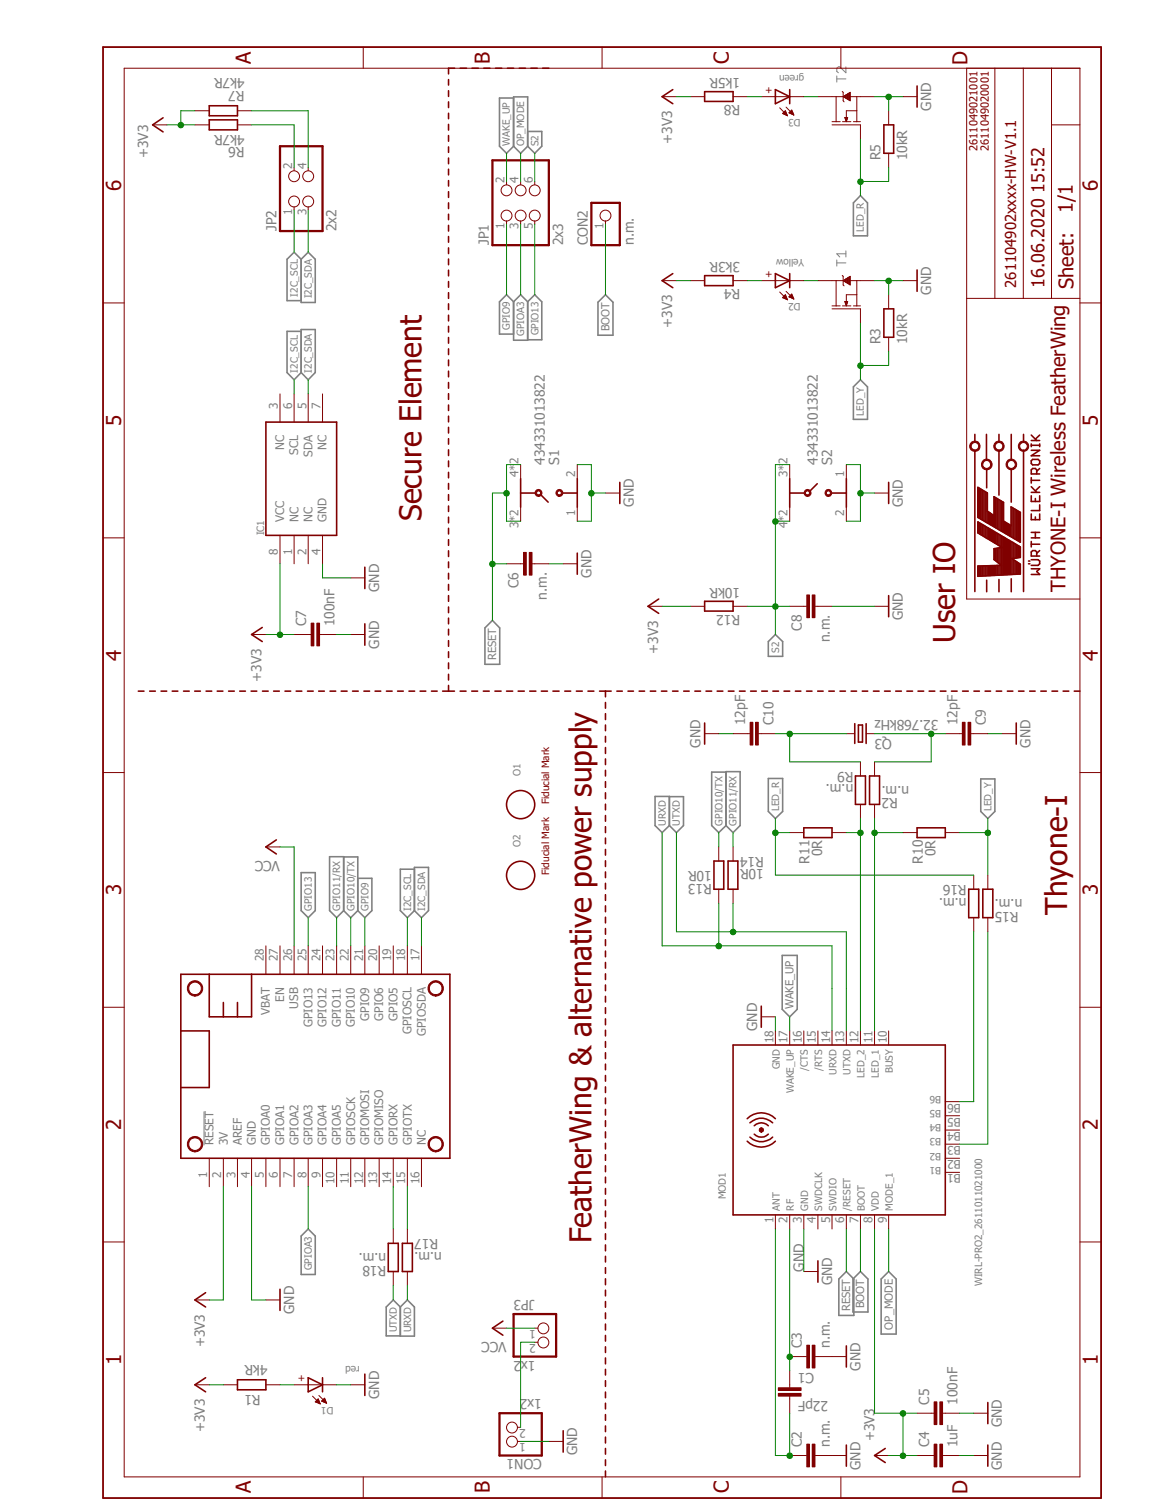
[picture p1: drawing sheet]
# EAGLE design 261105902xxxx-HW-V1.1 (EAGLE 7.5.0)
Assembly variants: wirepas, Standard

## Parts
C1  22pF  C22PF0402_IPC  [C0402_IPC]
C2  n.m.  C0402_IPC  [C0402_IPC]
C3  n.m.  C0402_IPC  [C0402_IPC]
C4  1uF  C1UF0402_IPC  [C0402_IPC]
C5  100nF  C100NF0402_IPC  [C0402_IPC]
C6  n.m.  C0402_IPC  [C0402_IPC]
C7  100nF  C100NF0402_IPC  [C0402_IPC]
C8  n.m.  C0402_IPC  [C0402_IPC]
C9  12pF  C12PF0402_IPC  [C0402_IPC]  (not fitted in variant Standard)
C10  12pF  C12PF0402_IPC  [C0402_IPC]  (not fitted in variant Standard)
CON1  1x2  PINHD-1X2/R  [1X02/R]
CON2  n.m.  PINHD-1X1/R  [1X01/R]
D1  red  WL-SMSW_1204_155124VS73200  [WL-SMSW_1204_A]
D2  Yellow  WL-SMSW_1204_155124YS73200  [WL-SMSW_1204_A]
D3  green  WL-SMSW_1204_155124VS73200  [WL-SMSW_1204_A]
IC1  ATECC608A  ATECC608ASOIC8  [SOIC127P600X175-8N]
JP1  2x3  PINHD-2X3  [2X03]
JP2  2x2  PINHD-2X2  [2X02]
JP3  1x2  PINHD-1X2/R  [1X02/R]
MOD1  WIRL-PRO2_2611011021000  [WIRL-PRO2_2611011021000]
MS1  header: 1 x 12 & 1 x 16  FEATHERWING  [FEATHERWING]
O1  n.m.  OPT_MARKE  [OPTISCHE_MARKE]
O2  n.m.  OPT_MARKE  [OPTISCHE_MARKE]
Q3  32.768kHz  3216  [3216]  (not fitted in variant Standard)
R1  4kR  R4K70402_IPC  [R0402_IPC]
R2  n.m.  R0402_IPC  [R0402_IPC]  (not fitted in variant Standard)  (variant wirepas: 0R)
R3  10kR  R10KR0402_IPC  [R0402_IPC]
R4  3k3R  R3K3R0402_IPC  [R0402_IPC]
R5  10kR  R10KR0402_IPC  [R0402_IPC]
R6  4k7R  R4K70402_IPC  [R0402_IPC]
R7  4k7R  R4K70402_IPC  [R0402_IPC]
R8  1k5R  R1K5R0402_IPC  [R0402_IPC]
R9  n.m.  R0402_IPC  [R0402_IPC]  (not fitted in variant Standard)  (variant wirepas: 0R)
R10  0R  R0R0402_IPC  [R0402_IPC]  (not fitted in variant wirepas)
R11  0R  R0R0402_IPC  [R0402_IPC]  (not fitted in variant wirepas)
R12  10kR  R10KR0402_IPC  [R0402_IPC]
R13  10R  R10R0402_IPC  [R0402_IPC]
R14  10R  R10R0402_IPC  [R0402_IPC]
R15  n.m.  R0402_IPC  [R0402_IPC]  (variant wirepas: 0R)  (not fitted in variant Standard)
R16  n.m.  R0402_IPC  [R0402_IPC]  (variant wirepas: 0R)  (not fitted in variant Standard)
R17  n.m.  R0402_IPC  [R0402_IPC]
R18  n.m.  R0402_IPC  [R0402_IPC]
S1  434331013822  [434331013822]
S2  434331013822  [434331013822]
T1  MOSFET-NCH-BSS138  [SOT23-3]
T2  MOSFET-NCH-BSS138  [SOT23-3]

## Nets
+3V3: C4.1 C5.1 C7.1 IC1.8(VCC) MOD1.8(VDD) MS1.2(3V) R1.2 R4.2 R6.2 R7.2 R8.2 R12.2
ANT: C1.2 C2.1 MOD1.1(ANT_PAD)
BOOT: CON2.1 MOD1.7(P0.02/BOOT)
GND: C2.2 C3.2 C4.2 C5.2 C6.2 C7.2 C8.2 C9.1 C10.2 CON1.1 D1.1(-) IC1.4(GND) MOD1.3(GND) MOD1.18(GND) MS1.4(GND) R3.2 R5.2 S1.1 S1.2 S2.1 S2.2 T1.2(S) T2.2(S)
GPIO9: JP1.1 MS1.21(GPIO9)
GPIO10/TX: MS1.22(GPIO10) R13.2
GPIO11/RX: MS1.23(GPIO11) R14.1
GPIO13: JP1.5 MS1.25(GPIO13)
GPIOA3: JP1.3 MS1.8(GPIOA3)
I2C_SCL: IC1.6(SCL) JP2.1 MS1.18(GPIOSCL)
I2C_SDA: IC1.5(SDA) JP2.3 MS1.17(GPIOSDA)
LED_R: R5.1 R11.1 R16.1 T2.1(G)
LED_Y: R3.1 R10.2 R15.2 T1.1(G)
N$1: D1.2(+) R1.1
N$2: D2.2(+) R4.1
N$3: D2.1(-) T1.3(D)
N$4: D3.2(+) R8.1
N$5: D3.1(-) T2.3(D)
N$6: JP2.2 R6.1
N$7: JP2.4 R7.1
N$8: CON1.2 JP3.2
N$9: MOD1.12(P0.01/LED_2) R9.2 R11.2
N$10: MOD1.11(P0.00/LED_1) R2.1 R10.1
N$11: C9.2 Q3.2 R2.2
N$12: C10.1 Q3.1 R9.1
N$15: MOD1.B3 R15.1
N$16: MOD1.B6 R16.2
N$17: MS1.14(GPIORX) R18.2
N$18: MS1.15(GPIOTX) R17.1
OP_MODE: JP1.4 MOD1.9(P0.19/MODE_1)
RESET: C6.1 MOD1.6(P0.18/RESET) S1.3 S1.4 S1.5 S1.6
RF: C1.1 C3.1 MOD1.2(RF)
S2: C8.1 JP1.6 R12.1 S2.3 S2.4 S2.5 S2.6
URXD: MOD1.14(P1.09/URXD) R13.1 R17.2
UTXD: MOD1.13(P1.08/UTXD) R14.2 R18.1
VCC: JP3.1 MS1.26(USB)
WAKE_UP: JP1.2 MOD1.17(P0.03/WAKE_UP)
Unconnected: IC1.1(NC) IC1.2(NC) IC1.3(NC) IC1.7(NC) MOD1.4(SWDCLK) MOD1.5(SWDIO) MOD1.10(P0.22/BUSY) MOD1.15(P0.11/!RTS) MOD1.16(P0.12/!CTS) MOD1.B1 MOD1.B2 MOD1.B4 MOD1.B5 MS1.1(!RESET) MS1.3(AREF) MS1.5(GPIOA0) MS1.6(GPIOA1) MS1.7(GPIOA2) MS1.9(GPIOA4) MS1.10(GPIOA5) MS1.11(GPIOSCK) MS1.12(GPIOMOSI) MS1.13(GPIOMISO) MS1.16(NC) MS1.19(GPIO5) MS1.20(GPIO6) MS1.24(GPIO12) MS1.27(EN) MS1.28(VBAT)

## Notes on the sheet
- Secure Element
- FeatherWing & alternative power supply
- User IO
- 2611049021001
- 2611049020001
- Thyone-I | THYONE-I Wireless FeatherWing

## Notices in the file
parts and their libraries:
155124VS73200_Eagle_WL-SMSW_rev19a: Copyright: Würth Elektronik
SparkFun-DiscreteSemi: Licensing: Creative Commons ShareAlike 4.0 International - https://creativecommons.org/licenses/by-sa/4.0
